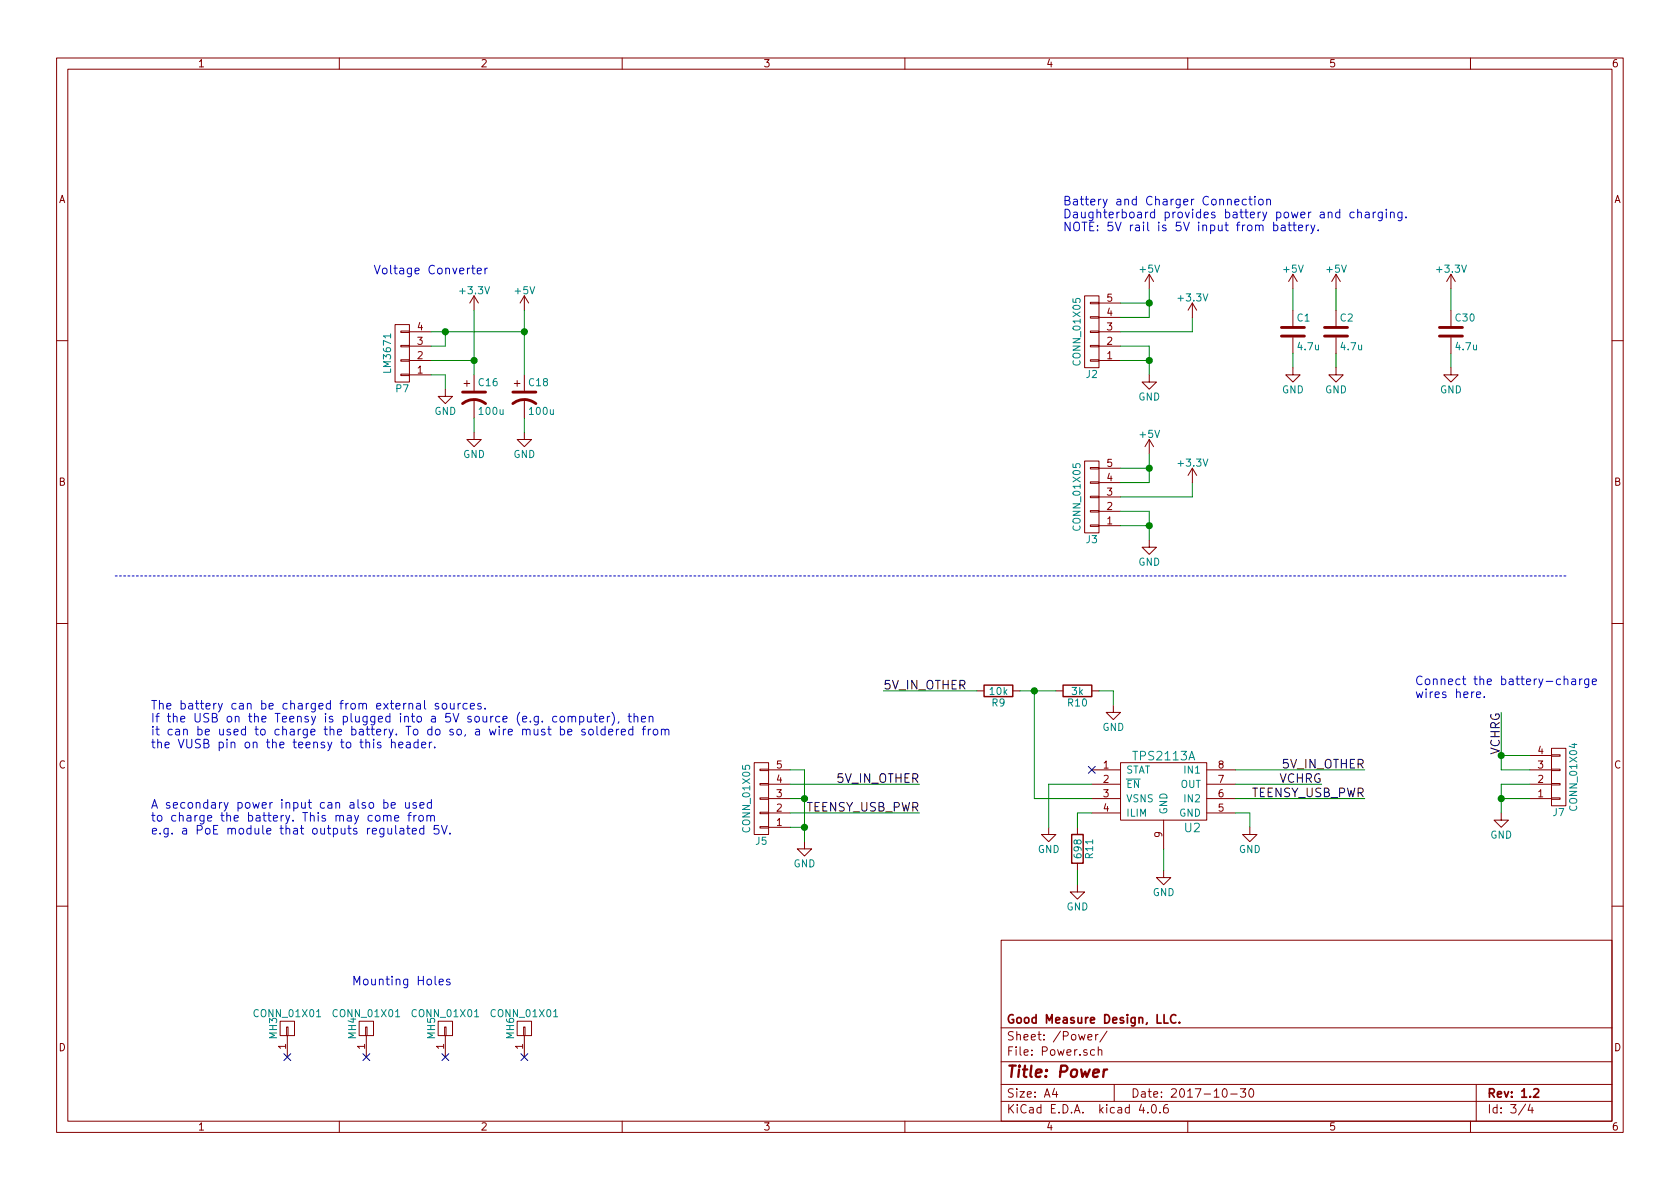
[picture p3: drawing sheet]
EESchema Schematic File Version 2
LIBS:power
LIBS:device
LIBS:transistors
LIBS:conn
LIBS:linear
LIBS:regul
LIBS:74xx
LIBS:cmos4000
LIBS:adc-dac
LIBS:memory
LIBS:xilinx
LIBS:microcontrollers
LIBS:dsp
LIBS:microchip
LIBS:analog_switches
LIBS:motorola
LIBS:texas
LIBS:intel
LIBS:audio
LIBS:interface
LIBS:digital-audio
LIBS:philips
LIBS:display
LIBS:cypress
LIBS:siliconi
LIBS:opto
LIBS:atmel
LIBS:contrib
LIBS:valves
LIBS:TEENSYPP2
LIBS:WIZ812MJ
LIBS:XBEE
LIBS:74LVC1T45
LIBS:metrix_parts
LIBS:mogar_KiCAD
LIBS:SparkFun
LIBS:SensorPod_Breakout_v2-cache
EELAYER 25 0
EELAYER END
$Descr A4 11693 8268
encoding utf-8
Sheet 3 4
Title "Power"
Date "2017-10-30"
Rev "1.2"
Comp "Good Measure Design, LLC."
Comment1 ""
Comment2 ""
Comment3 ""
Comment4 ""
$EndDescr
Wire Wire Line
	9300 2550 9300 2450
$Comp
L GND #PWR028
U 1 1
P 9300 2550
F 0 "#PWR028" H 9300 2300 50  0001 C CNN
F 1 "GND" H 9300 2400 50  0000 C CNN
F 2 "" H 9300 2550 60  0000 C CNN
F 3 "" H 9300 2550 60  0000 C CNN
	1    9300 2550
	1    0    0    -1  
$EndComp
$Comp
L C C1
U 1 1
P 9000 2300
F 0 "C1" H 9025 2400 50  0000 L CNN
F 1 "4.7u" H 9025 2200 50  0000 L CNN
F 2 "Capacitors_SMD:C_0805" H 9038 2150 30  0001 C CNN
F 3 "" H 9000 2300 60  0000 C CNN
	1    9000 2300
	1    0    0    -1  
$EndComp
$Comp
L C C2
U 1 1
P 9300 2300
F 0 "C2" H 9325 2400 50  0000 L CNN
F 1 "4.7u" H 9325 2200 50  0000 L CNN
F 2 "Capacitors_SMD:C_0805" H 9338 2150 30  0001 C CNN
F 3 "" H 9300 2300 60  0000 C CNN
	1    9300 2300
	1    0    0    -1  
$EndComp
$Comp
L CONN_01X01 MH3
U 1 1
P 2000 7150
F 0 "MH3" H 2000 7250 50  0000 C CNN
F 1 "CONN_01X01" V 2100 7150 50  0000 C CNN
F 2 "Mounting_Holes:MountingHole_3.2mm_M3" H 2000 7150 60  0001 C CNN
F 3 "" H 2000 7150 60  0000 C CNN
	1    2000 7150
	0    -1   -1   0   
$EndComp
NoConn ~ 2000 7350
$Comp
L CONN_01X01 MH4
U 1 1
P 2550 7150
F 0 "MH4" H 2550 7250 50  0000 C CNN
F 1 "CONN_01X01" V 2650 7150 50  0000 C CNN
F 2 "Mounting_Holes:MountingHole_3.2mm_M3" H 2550 7150 60  0001 C CNN
F 3 "" H 2550 7150 60  0000 C CNN
	1    2550 7150
	0    -1   -1   0   
$EndComp
NoConn ~ 2550 7350
$Comp
L CONN_01X01 MH5
U 1 1
P 3100 7150
F 0 "MH5" H 3100 7250 50  0000 C CNN
F 1 "CONN_01X01" V 3200 7150 50  0000 C CNN
F 2 "Mounting_Holes:MountingHole_3.2mm_M3" H 3100 7150 60  0001 C CNN
F 3 "" H 3100 7150 60  0000 C CNN
	1    3100 7150
	0    -1   -1   0   
$EndComp
NoConn ~ 3100 7350
$Comp
L CONN_01X01 MH6
U 1 1
P 3650 7150
F 0 "MH6" H 3650 7250 50  0000 C CNN
F 1 "CONN_01X01" V 3750 7150 50  0000 C CNN
F 2 "Mounting_Holes:MountingHole_3.2mm_M3" H 3650 7150 60  0001 C CNN
F 3 "" H 3650 7150 60  0000 C CNN
	1    3650 7150
	0    -1   -1   0   
$EndComp
NoConn ~ 3650 7350
Text Notes 2450 6850 0    60   ~ 0
Mounting Holes
$Comp
L +5V #PWR029
U 1 1
P 8000 2000
F 0 "#PWR029" H 8000 1850 50  0001 C CNN
F 1 "+5V" H 8000 2140 50  0000 C CNN
F 2 "" H 8000 2000 60  0000 C CNN
F 3 "" H 8000 2000 60  0000 C CNN
	1    8000 2000
	1    0    0    -1  
$EndComp
Text Notes 7400 1600 0    60   ~ 0
Battery and Charger Connection\nDaughterboard provides battery power and charging.\nNOTE: 5V rail is 5V input from battery.
$Comp
L +5V #PWR030
U 1 1
P 3650 2150
F 0 "#PWR030" H 3650 2000 50  0001 C CNN
F 1 "+5V" H 3650 2290 50  0000 C CNN
F 2 "" H 3650 2150 60  0000 C CNN
F 3 "" H 3650 2150 60  0000 C CNN
	1    3650 2150
	1    0    0    -1  
$EndComp
$Comp
L +3.3V #PWR031
U 1 1
P 3300 2150
F 0 "#PWR031" H 3300 2000 50  0001 C CNN
F 1 "+3.3V" H 3300 2290 50  0000 C CNN
F 2 "" H 3300 2150 50  0000 C CNN
F 3 "" H 3300 2150 50  0000 C CNN
	1    3300 2150
	1    0    0    -1  
$EndComp
$Comp
L CONN_01X04 P7
U 1 1
P 2800 2450
F 0 "P7" H 2800 2700 50  0000 C CNN
F 1 "LM3671" V 2900 2450 50  0000 C CNN
F 2 "Mogar_Libs:LM3671" H 2800 2450 50  0001 C CNN
F 3 "" H 2800 2450 50  0000 C CNN
	1    2800 2450
	-1   0    0    1   
$EndComp
Wire Wire Line
	3100 2400 3000 2400
Wire Wire Line
	3000 2300 3650 2300
Connection ~ 3100 2300
Wire Wire Line
	3000 2500 3300 2500
Wire Wire Line
	3000 2600 3100 2600
Wire Wire Line
	3100 2600 3100 2700
$Comp
L GND #PWR032
U 1 1
P 3100 2700
F 0 "#PWR032" H 3100 2450 50  0001 C CNN
F 1 "GND" H 3100 2550 50  0000 C CNN
F 2 "" H 3100 2700 60  0000 C CNN
F 3 "" H 3100 2700 60  0000 C CNN
	1    3100 2700
	1    0    0    -1  
$EndComp
Text Notes 2600 1900 0    60   ~ 0
Voltage Converter
$Comp
L CONN_01X05 J2
U 1 1
P 7600 2300
F 0 "J2" H 7600 2600 50  0000 C CNN
F 1 "CONN_01X05" V 7700 2300 50  0000 C CNN
F 2 "Pin_Headers:Pin_Header_Straight_1x05" H 7600 2300 50  0001 C CNN
F 3 "" H 7600 2300 50  0001 C CNN
	1    7600 2300
	-1   0    0    1   
$EndComp
Wire Wire Line
	9000 2550 9000 2450
$Comp
L GND #PWR033
U 1 1
P 9000 2550
F 0 "#PWR033" H 9000 2300 50  0001 C CNN
F 1 "GND" H 9000 2400 50  0000 C CNN
F 2 "" H 9000 2550 60  0000 C CNN
F 3 "" H 9000 2550 60  0000 C CNN
	1    9000 2550
	1    0    0    -1  
$EndComp
Wire Wire Line
	8000 2400 8000 2600
$Comp
L GND #PWR034
U 1 1
P 8000 2600
F 0 "#PWR034" H 8000 2350 50  0001 C CNN
F 1 "GND" H 8000 2450 50  0000 C CNN
F 2 "" H 8000 2600 60  0000 C CNN
F 3 "" H 8000 2600 60  0000 C CNN
	1    8000 2600
	1    0    0    -1  
$EndComp
Wire Wire Line
	7800 2400 8000 2400
Wire Wire Line
	7800 2500 8000 2500
Connection ~ 8000 2500
Wire Wire Line
	8000 2200 7800 2200
Wire Wire Line
	8000 2000 8000 2200
Wire Wire Line
	7800 2100 8000 2100
Connection ~ 8000 2100
$Comp
L +5V #PWR035
U 1 1
P 9000 2000
F 0 "#PWR035" H 9000 1850 50  0001 C CNN
F 1 "+5V" H 9000 2140 50  0000 C CNN
F 2 "" H 9000 2000 60  0000 C CNN
F 3 "" H 9000 2000 60  0000 C CNN
	1    9000 2000
	1    0    0    -1  
$EndComp
$Comp
L +5V #PWR036
U 1 1
P 9300 2000
F 0 "#PWR036" H 9300 1850 50  0001 C CNN
F 1 "+5V" H 9300 2140 50  0000 C CNN
F 2 "" H 9300 2000 60  0000 C CNN
F 3 "" H 9300 2000 60  0000 C CNN
	1    9300 2000
	1    0    0    -1  
$EndComp
Wire Wire Line
	9000 2000 9000 2150
Wire Wire Line
	9300 2000 9300 2150
Wire Wire Line
	7800 2300 8300 2300
Wire Wire Line
	8300 2300 8300 2200
Wire Wire Line
	10100 2550 10100 2450
$Comp
L GND #PWR037
U 1 1
P 10100 2550
F 0 "#PWR037" H 10100 2300 50  0001 C CNN
F 1 "GND" H 10100 2400 50  0000 C CNN
F 2 "" H 10100 2550 60  0000 C CNN
F 3 "" H 10100 2550 60  0000 C CNN
	1    10100 2550
	1    0    0    -1  
$EndComp
$Comp
L C C30
U 1 1
P 10100 2300
F 0 "C30" H 10125 2400 50  0000 L CNN
F 1 "4.7u" H 10125 2200 50  0000 L CNN
F 2 "Capacitors_SMD:C_0805" H 10138 2150 30  0001 C CNN
F 3 "" H 10100 2300 60  0000 C CNN
	1    10100 2300
	1    0    0    -1  
$EndComp
Wire Wire Line
	10100 2000 10100 2150
$Comp
L +5V #PWR038
U 1 1
P 8000 3150
F 0 "#PWR038" H 8000 3000 50  0001 C CNN
F 1 "+5V" H 8000 3290 50  0000 C CNN
F 2 "" H 8000 3150 60  0000 C CNN
F 3 "" H 8000 3150 60  0000 C CNN
	1    8000 3150
	1    0    0    -1  
$EndComp
$Comp
L CONN_01X05 J3
U 1 1
P 7600 3450
F 0 "J3" H 7600 3750 50  0000 C CNN
F 1 "CONN_01X05" V 7700 3450 50  0000 C CNN
F 2 "Pin_Headers:Pin_Header_Straight_1x05" H 7600 3450 50  0001 C CNN
F 3 "" H 7600 3450 50  0001 C CNN
	1    7600 3450
	-1   0    0    1   
$EndComp
Wire Wire Line
	8000 3550 8000 3750
$Comp
L GND #PWR039
U 1 1
P 8000 3750
F 0 "#PWR039" H 8000 3500 50  0001 C CNN
F 1 "GND" H 8000 3600 50  0000 C CNN
F 2 "" H 8000 3750 60  0000 C CNN
F 3 "" H 8000 3750 60  0000 C CNN
	1    8000 3750
	1    0    0    -1  
$EndComp
Wire Wire Line
	7800 3550 8000 3550
Wire Wire Line
	7800 3650 8000 3650
Connection ~ 8000 3650
Wire Wire Line
	8000 3350 7800 3350
Wire Wire Line
	8000 3150 8000 3350
Wire Wire Line
	7800 3250 8000 3250
Connection ~ 8000 3250
Wire Wire Line
	7800 3450 8300 3450
Wire Wire Line
	8300 3450 8300 3350
$Comp
L +3.3V #PWR040
U 1 1
P 8300 2200
F 0 "#PWR040" H 8300 2050 50  0001 C CNN
F 1 "+3.3V" H 8300 2340 50  0000 C CNN
F 2 "" H 8300 2200 50  0000 C CNN
F 3 "" H 8300 2200 50  0000 C CNN
	1    8300 2200
	1    0    0    -1  
$EndComp
$Comp
L +3.3V #PWR041
U 1 1
P 8300 3350
F 0 "#PWR041" H 8300 3200 50  0001 C CNN
F 1 "+3.3V" H 8300 3490 50  0000 C CNN
F 2 "" H 8300 3350 50  0000 C CNN
F 3 "" H 8300 3350 50  0000 C CNN
	1    8300 3350
	1    0    0    -1  
$EndComp
$Comp
L +3.3V #PWR042
U 1 1
P 10100 2000
F 0 "#PWR042" H 10100 1850 50  0001 C CNN
F 1 "+3.3V" H 10100 2140 50  0000 C CNN
F 2 "" H 10100 2000 50  0000 C CNN
F 3 "" H 10100 2000 50  0000 C CNN
	1    10100 2000
	1    0    0    -1  
$EndComp
$Comp
L CP1 C16
U 1 1
P 3300 2750
F 0 "C16" H 3325 2850 50  0000 L CNN
F 1 "100u" H 3325 2650 50  0000 L CNN
F 2 "Capacitors_ThroughHole:CP_Radial_D5.0mm_P2.00mm" H 3300 2750 50  0001 C CNN
F 3 "" H 3300 2750 50  0001 C CNN
	1    3300 2750
	1    0    0    -1  
$EndComp
$Comp
L GND #PWR043
U 1 1
P 3300 3000
F 0 "#PWR043" H 3300 2750 50  0001 C CNN
F 1 "GND" H 3300 2850 50  0000 C CNN
F 2 "" H 3300 3000 60  0000 C CNN
F 3 "" H 3300 3000 60  0000 C CNN
	1    3300 3000
	1    0    0    -1  
$EndComp
Connection ~ 3300 2500
Wire Wire Line
	3300 2900 3300 3000
Wire Wire Line
	3650 2150 3650 2600
$Comp
L CP1 C18
U 1 1
P 3650 2750
F 0 "C18" H 3675 2850 50  0000 L CNN
F 1 "100u" H 3675 2650 50  0000 L CNN
F 2 "Capacitors_ThroughHole:CP_Radial_D5.0mm_P2.00mm" H 3650 2750 50  0001 C CNN
F 3 "" H 3650 2750 50  0001 C CNN
	1    3650 2750
	1    0    0    -1  
$EndComp
$Comp
L GND #PWR044
U 1 1
P 3650 3000
F 0 "#PWR044" H 3650 2750 50  0001 C CNN
F 1 "GND" H 3650 2850 50  0000 C CNN
F 2 "" H 3650 3000 60  0000 C CNN
F 3 "" H 3650 3000 60  0000 C CNN
	1    3650 3000
	1    0    0    -1  
$EndComp
Wire Wire Line
	3650 2900 3650 3000
Wire Wire Line
	3100 2400 3100 2300
Connection ~ 3650 2300
Wire Wire Line
	3300 2150 3300 2600
$Comp
L CONN_01X05 J5
U 1 1
P 5300 5550
F 0 "J5" H 5300 5850 50  0000 C CNN
F 1 "CONN_01X05" V 5400 5550 50  0000 C CNN
F 2 "Pin_Headers:Pin_Header_Straight_1x05_Pitch2.54mm" H 5300 5550 50  0001 C CNN
F 3 "" H 5300 5550 50  0001 C CNN
	1    5300 5550
	-1   0    0    1   
$EndComp
$Comp
L GND #PWR045
U 1 1
P 5600 5850
F 0 "#PWR045" H 5600 5600 50  0001 C CNN
F 1 "GND" H 5600 5700 50  0000 C CNN
F 2 "" H 5600 5850 60  0000 C CNN
F 3 "" H 5600 5850 60  0000 C CNN
	1    5600 5850
	1    0    0    -1  
$EndComp
Wire Wire Line
	5600 5750 5500 5750
Wire Wire Line
	5600 5350 5600 5850
Wire Wire Line
	5500 5350 5600 5350
Connection ~ 5600 5750
Wire Wire Line
	5500 5550 5600 5550
Connection ~ 5600 5550
Wire Wire Line
	5500 5450 6400 5450
Wire Wire Line
	5500 5650 6400 5650
Text Label 6400 5650 2    60   ~ 0
TEENSY_USB_PWR
Text Label 6400 5450 2    60   ~ 0
5V_IN_OTHER
Text Notes 1050 5200 0    60   ~ 0
The battery can be charged from external sources.\nIf the USB on the Teensy is plugged into a 5V source (e.g. computer), then\nit can be used to charge the battery. To do so, a wire must be soldered from \nthe VUSB pin on the teensy to this header.
Text Notes 1050 5800 0    60   ~ 0
A secondary power input can also be used\nto charge the battery. This may come from \ne.g. a PoE module that outputs regulated 5V.
$Comp
L TPS2113A U2
U 1 1
P 8100 5500
F 0 "U2" H 8300 5250 60  0000 C CNN
F 1 "TPS2113A" H 8100 5750 60  0000 C CNN
F 2 "mogar_modules_new:SON-8" H 8100 5500 60  0001 C CNN
F 3 "" H 8100 5500 60  0000 C CNN
	1    8100 5500
	1    0    0    -1  
$EndComp
$Comp
L GND #PWR046
U 1 1
P 8100 6050
F 0 "#PWR046" H 8100 5800 50  0001 C CNN
F 1 "GND" H 8100 5900 50  0000 C CNN
F 2 "" H 8100 6050 60  0000 C CNN
F 3 "" H 8100 6050 60  0000 C CNN
	1    8100 6050
	1    0    0    -1  
$EndComp
Wire Wire Line
	8100 6050 8100 5900
$Comp
L R R11
U 1 1
P 7500 5900
F 0 "R11" V 7580 5900 50  0000 C CNN
F 1 "698" V 7500 5900 50  0000 C CNN
F 2 "Resistors_SMD:R_0805" V 7430 5900 50  0001 C CNN
F 3 "" H 7500 5900 50  0001 C CNN
	1    7500 5900
	1    0    0    -1  
$EndComp
$Comp
L GND #PWR047
U 1 1
P 7500 6150
F 0 "#PWR047" H 7500 5900 50  0001 C CNN
F 1 "GND" H 7500 6000 50  0000 C CNN
F 2 "" H 7500 6150 60  0000 C CNN
F 3 "" H 7500 6150 60  0000 C CNN
	1    7500 6150
	1    0    0    -1  
$EndComp
Wire Wire Line
	7500 6150 7500 6050
Wire Wire Line
	7500 5750 7500 5650
Wire Wire Line
	7500 5650 7600 5650
$Comp
L R R9
U 1 1
P 6950 4800
F 0 "R9" V 7030 4800 50  0000 C CNN
F 1 "10k" V 6950 4800 50  0000 C CNN
F 2 "Resistors_SMD:R_0805" V 6880 4800 50  0001 C CNN
F 3 "" H 6950 4800 50  0001 C CNN
	1    6950 4800
	0    1    1    0   
$EndComp
$Comp
L R R10
U 1 1
P 7500 4800
F 0 "R10" V 7580 4800 50  0000 C CNN
F 1 "3k" V 7500 4800 50  0000 C CNN
F 2 "Resistors_SMD:R_0805" V 7430 4800 50  0001 C CNN
F 3 "" H 7500 4800 50  0001 C CNN
	1    7500 4800
	0    1    1    0   
$EndComp
Wire Wire Line
	7100 4800 7350 4800
Wire Wire Line
	7200 5550 7200 4800
Connection ~ 7200 4800
$Comp
L GND #PWR048
U 1 1
P 7750 4900
F 0 "#PWR048" H 7750 4650 50  0001 C CNN
F 1 "GND" H 7750 4750 50  0000 C CNN
F 2 "" H 7750 4900 60  0000 C CNN
F 3 "" H 7750 4900 60  0000 C CNN
	1    7750 4900
	1    0    0    -1  
$EndComp
Wire Wire Line
	7650 4800 7750 4800
Wire Wire Line
	7750 4800 7750 4900
Wire Wire Line
	7600 5550 7200 5550
Wire Wire Line
	8600 5350 9500 5350
Wire Wire Line
	8600 5550 9500 5550
Text Label 9500 5550 2    60   ~ 0
TEENSY_USB_PWR
Text Label 9500 5350 2    60   ~ 0
5V_IN_OTHER
Text Label 6150 4800 0    60   ~ 0
5V_IN_OTHER
Wire Wire Line
	6150 4800 6800 4800
$Comp
L GND #PWR049
U 1 1
P 8700 5750
F 0 "#PWR049" H 8700 5500 50  0001 C CNN
F 1 "GND" H 8700 5600 50  0000 C CNN
F 2 "" H 8700 5750 60  0000 C CNN
F 3 "" H 8700 5750 60  0000 C CNN
	1    8700 5750
	1    0    0    -1  
$EndComp
Wire Wire Line
	8600 5650 8700 5650
Wire Wire Line
	8700 5650 8700 5750
$Comp
L GND #PWR050
U 1 1
P 7300 5750
F 0 "#PWR050" H 7300 5500 50  0001 C CNN
F 1 "GND" H 7300 5600 50  0000 C CNN
F 2 "" H 7300 5750 60  0000 C CNN
F 3 "" H 7300 5750 60  0000 C CNN
	1    7300 5750
	1    0    0    -1  
$EndComp
Wire Wire Line
	7300 5750 7300 5450
Wire Wire Line
	7300 5450 7600 5450
NoConn ~ 7600 5350
$Comp
L CONN_01X04 J7
U 1 1
P 10850 5400
F 0 "J7" H 10850 5650 50  0000 C CNN
F 1 "CONN_01X04" V 10950 5400 50  0000 C CNN
F 2 "Pin_Headers:Pin_Header_Straight_1x04_Pitch2.54mm" H 10850 5400 50  0001 C CNN
F 3 "" H 10850 5400 50  0001 C CNN
	1    10850 5400
	1    0    0    1   
$EndComp
Wire Wire Line
	10450 5450 10450 5650
$Comp
L GND #PWR051
U 1 1
P 10450 5650
F 0 "#PWR051" H 10450 5400 50  0001 C CNN
F 1 "GND" H 10450 5500 50  0000 C CNN
F 2 "" H 10450 5650 60  0000 C CNN
F 3 "" H 10450 5650 60  0000 C CNN
	1    10450 5650
	-1   0    0    -1  
$EndComp
Wire Wire Line
	10650 5450 10450 5450
Wire Wire Line
	10650 5550 10450 5550
Connection ~ 10450 5550
Wire Wire Line
	10450 5350 10650 5350
Wire Wire Line
	10450 4950 10450 5350
Wire Wire Line
	10650 5250 10450 5250
Connection ~ 10450 5250
Wire Wire Line
	8600 5450 9200 5450
Text Label 9200 5450 2    60   ~ 0
VCHRG
Text Label 10450 4950 3    60   ~ 0
VCHRG
Text Notes 9850 4850 0    60   ~ 0
Connect the battery-charge\nwires here.
Wire Notes Line
	10900 4000 800  4000
$EndSCHEMATC
